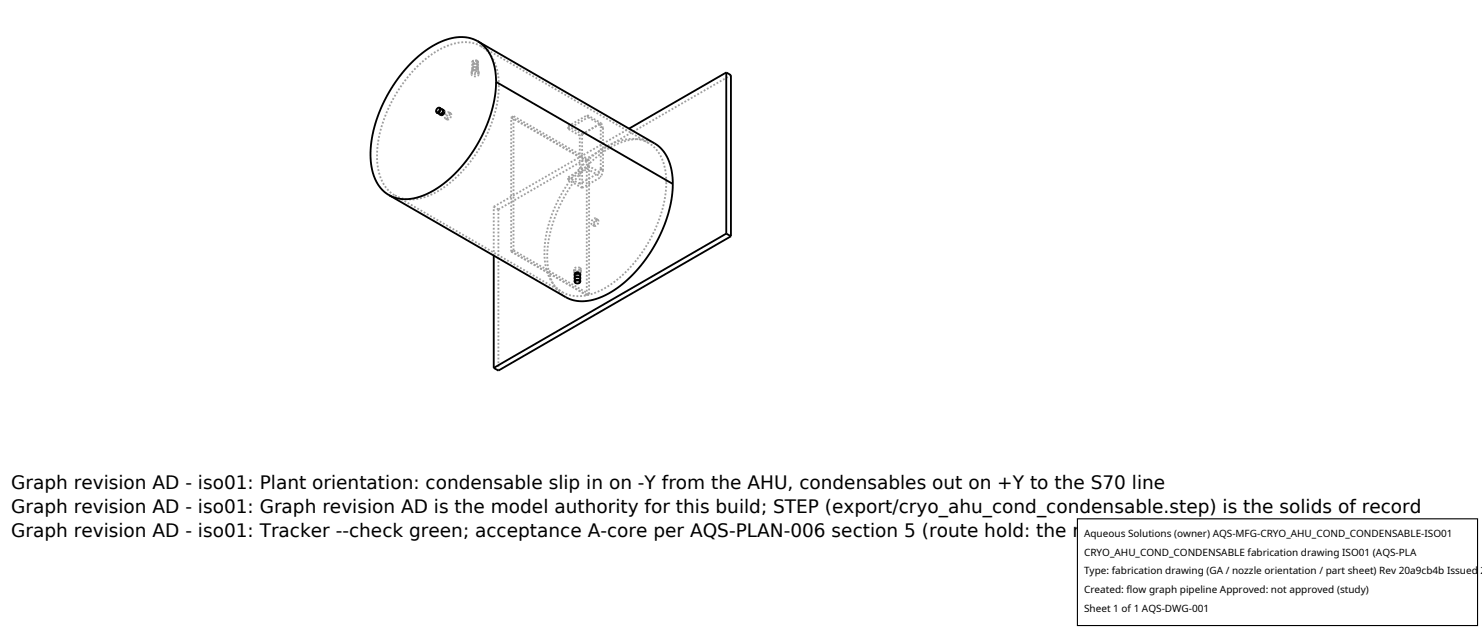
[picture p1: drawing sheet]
<svg xmlns="http://www.w3.org/2000/svg" width="212mm" height="90mm" viewBox="0 0 212 90" stroke-linecap="round" stroke-linejoin="round" font-family="sans-serif">
<g fill="none" stroke="#a0a0a0" stroke-width=".26" stroke-dasharray=".3 .3" stroke-linecap="butt">
<path d="M62.7 15.4l-.3 .2-.1 .4M62.8 15.4l-.2 .1-.2 .1v.3v.2M63.1 15.6l-.3 .3-.1 .4M63.2 15.7h-.2l-.2 .2-.1 .3 .1 .1M63.4 15.8h-.2l-.2 .2-.1 .2 .1 .2M63.6 16.9l-.1-.2 .1-.3 .3-.3h.2M63.6 16.9l.3 .2M63.9 17.1l.3-.2 .3-.5M64.1 16.1l.1 .2M64.1 16.1l.3 .1M64.2 16.3l-.2 .5-.4 .1M64.4 16.2h-.3l-.2 .3-.1 .3 .1 .3"/>
<path d="M64.5 16.4l-.1-.2M67.4 10.3l.3-.3 .5 .1M67.4 10.6l.3-.2h.5M67.4 10.3v.3M67.5 9.8l.2-.2h.4M67.5 9.4l.2-.3 .4 .1M67.5 8.9l.2-.2h.4M67.5 10l.3 .2 .3-.1 .2-.1M67.5 10v-.2M67.5 9.3l.2-.2 .4 .1M67.5 8.8l.2-.2 .4 .1M67.5 9.8v-.4"/>
<path d="M67.5 9.3v-.4M67.5 8.8v.1M68.1 9.6l.1 .2M68.1 9.2l.1 .1M68.1 8.7l.1 .2M68.1 8.7l.1 .1M68.1 9.8h-.4l-.2 .2M68.1 9.6l.2 .2M68.1 9.2l.2 .2M68.1 8.7l.2 .2M68.2 10.1l.2 .2M68.2 10.4l.2 .2"/>
<path d="M68.2 9.8l-.3 .2-.3-.1-.1-.1M68.2 9.3l-.3 .3-.3-.1-.1-.2M68.2 8.9l-.3 .2-.3-.1-.1-.1M68.2 8.8l-.1 .2h-.2h-.3l-.1-.2M68.2 9.8l.1-.4M68.2 9.3l.1-.4M68.2 8.8v.1M68.3 10l-.2-.2M68.3 10v-.2M68.3 9.8l-.2 .2h-.2h-.3l-.1-.2M68.3 9.4l-.2 .1-.2 .1-.3-.1-.1-.1M68.3 8.9l-.2 .2h-.2h-.3l-.1-.2"/>
<path d="M68.4 10.3l-.2 .2-.3 .1-.4-.1-.1-.2M68.4 10.6l-.2 .2-.3 .1-.4-.1-.1-.2M68.4 10.3v.3M68.7 6.6l-1.3-.5h-1.6l-1.6 .3-1.7 .8-1.8 1.3-1.6 1.5-1.4 1.7-1.3 2-1 2-.9 2.3-.5 2.2-.2 2 .2 1.8 .5 1.7 .8 1.3 1.1 .9M68.7 6.6l23.9 13.8M71.3 12.2l-.2-1.9-.5-1.5-.8-1.3-1.1-.9M73 16.8l.1-.1M73 16.8l10.8 6.2M73.1 16.7l10.8 6.3M73.1 16.7l.2-.1M81.1 18.4l2.9-1.6M81.1 18l2.8-1.6"/>
<path d="M81.1 18.4v-.4M81.1 18l2 1.2M82.8 19.4l-1.7-1M83.1 19.2v7.6M83.1 19.2l2.8-1.6M83.9 16.4l.1 .4M83.9 16.4l2 1.2M84 16.8l1.7 .9M85.7 17.7l.1 .4M85.7 17.7l-2.9 1.7M85.8 18.1l.3 .2M85.9 17.6l.2 .7"/>
<path d="M86.1 18.3v6M56.4 27.9l.9 .4 1.1 .2 1.2-.1 1.2-.3 1.2-.5 1.4-.8 1.1-.9 1.4-1.3 1.1-1.3 1-1.4 .9-1.5 .8-1.6 .7-1.7 .5-1.6 .2-1.7 .2-1.6M56.4 27.9l23.9 13.8M70.5 36.5v-7M70.5 29.5l19.3-11.1M71.2 29.9l-.7-.4M71.2 29.9l33.2-19.2M73 35.9l10.8 6.3M73 35.9v-19.1M73.1 35.9h-.1M73.1 35.9l10.8 6.2M73.1 35.9l.2-.1"/>
<path d="M73.3 35.8v-19.2M81.1 25.3l2.9-1.6M81.1 25.7l2.8-1.6M81.1 25.7v-.4M82 38.8l.1 .2 .4 .1 .3-.1 .2-.2M82 38.5l.1 .2h.4h.3l.2-.2M82 38.8v-.3M82.1 39.4l.3 .1 .5-.1M82.1 39.8l.4 .2 .4-.2M82.1 39.3l.1 .1 .2 .1 .3-.1 .1-.1M82.1 39.7l.1 .2 .2 .1 .3-.1 .1-.2M82.8 26.3v-6.9"/>
<path d="M82.8 26.3l-1.7-1M82.8 38.6l-.5-.1-.3 .3M82.8 38.3l-.5-.1-.3 .3M82.9 39.1l-.1 .2h-.3h-.3l-.1-.2M83 38.8l-.2-.2M83 38.5l-.2-.2M83 38.8v-.3M83.1 26.8l2.8-1.5M83.1 26.8l-2-1.1M83.8 23l-2 2.3-1.8 2.7-1.2 2.8-.8 2.9-.2 2.6 .1 1.2 .2 1.1 .4 1.1 .5 .8 .6 .7 .7 .5M83.9 24.1l2 1.2M84 23.7l1.7 .9"/>
<path d="M84 23.7l-.1 .4M84.1 22.8l-.2 .2M84.1 22.8l-10.8-6.2M84.5 32.1l-.1-.2 .1-.4 .3-.3h.2M84.9 32.3l.4-.2 .2-.5M84.9 32.3l-.4-.2M85 31.2l.2 .2M85.2 31.4l-.3 .5-.4 .2M85.4 31.4h-.3l-.2 .3-.1 .3 .1 .3M85.4 31.4l-.4-.2M85.5 31.6l-.1-.2M85.7 24.6l-2.9 1.7"/>
<path d="M85.8 24.1l-.1 .5M85.8 24.1l.3 .2M85.8 24.1v-6M86.1 24.3l-.2 1M92.6 20.4l-.9-.4-.9-.2-1.2 .1-1.1 .2-1.1 .4-1.2 .7-1.2 .8-1.1 1M95.2 26l-.2-1.8-.5-1.7-.8-1.2-1.1-.9M71.2 52.9v-23M80.3 41.7l.7 .3 .9 .2 .8 .1 1.1-.1M80.8 42.4l-1.1-.9-.8-1.3-.6-1.6-.1-2 .1-2.2 .6-2.2 .8-2.3 1.1-2.1 1.3-2.1 1.6-1.8 1.7-1.6 1.7-1.2 1.8-.8 1.7-.4 1.5 .1 1.4 .5M82.1 40.2l.1 .1 .3 .1 .2-.1 .1-.1M82.1 40.3l.4 .1 .3-.1M83.8 42.2v-19.2"/>
<path d="M83.9 42.1l2-.7 2-1.3 1.9-1.7 1.9-2.3 1.5-2.5 1-2.5 .7-2.6 .3-2.5M84.1 42l-.2 .1M84.1 42v-19.2M84.1 42l-10.8-6.2"/>
</g>
<g fill="none" stroke="#000" stroke-width=".26">
<path d="M62.3 16l.1 .1M62.7 15.4h.1M62.7 15.4l.2 .2-.1 .2-.2 .3-.2-.1M62.7 15.4l.1 .1-.1 .3-.1 .2h-.2M62.7 15.4h-.2l-.1 .2-.1 .3 .1 .1M62.7 16.3h.1M62.8 15.4l.4 .3 .1 .1M62.8 15.4l.1 .2-.1 .3-.2 .2h-.2M63.1 15.6h.1M63.2 15.6l.3 .2-.1 .4-.3 .3-.3-.2M63.2 15.6l.1 .2M63.3 15.8l-.1 .3-.3 .2-.5-.2"/>
<path d="M63.3 15.8l-.2 .4-.3 .1M68.2 5.9l25.7 14.8 .9 1 .7 1.2 .4 1.6 .2 1.8M68.2 5.9l1.1 .9 .9 1.3 .5 1.7 .2 1.9M68.2 5.9l-1.3-.5-1.6-.1-1.6 .4-1.7 .8-1.8 1.1-1.6 1.6-1.7 1.9-1.3 2-1.1 2.2-.9 2.2-.5 2.2-.2 2.2 .2 2 .5 1.6 .8 1.4 1.1 1M70.9 11.7l-.1 1.6-.3 1.6-.5 1.8-.7 1.6-.8 1.7-1 1.7-1 1.4-1.2 1.4-1.2 1.2-1.3 .9-1.4 .9-1.3 .5-1.3 .4h-1.2l-1-.1-1.1-.4M70.9 11.7l25.2 14.6M103.7 10.3l-13.9 8.1M103.7 10.3v23.1M103.7 10.3l.7 .4v23M70.5 36.5v16M82.1 39.3v-.3l.4-.1 .3 .1 .1 .3M82.1 39.3l.1-.2h.2h.4l.1 .2"/>
<path d="M82.1 39.3v.1M82.1 39.7v-.5l.4-.1 .3 .1 .1 .5M82.1 39.7l.1-.1 .3-.1 .3 .1 .1 .1M82.1 39.7v.1M82.9 39.3v.1M82.9 39.7v.1M96.1 26.3l-.3 2.7-.8 2.8-1.3 3-1.8 2.6-2 2.2-2.2 1.8-2.2 1.2-1 .3-1.1 .1-1.3-.1-1.2-.4-25.4-14.6M103.7 33.4l.7 .3M103.7 33.4l-33.2 19.1M104.4 33.7l-33.2 19.2-.7-.4M82.1 40.2v-.5l.4-.2 .3 .2 .1 .5M82.1 40.2l.1-.2h.3h.3l.1 .2"/>
<path d="M82.1 40.2v.1M82.1 40.3l.1-.2 .2-.1h.4v.3M82.1 40.3l.1-.2 .3-.1 .2 .1 .1 .2M82.1 40.3l.3 .2 .3-.1 .1-.1M82.9 40.2l-.1 .1"/>
</g>
<path d="M153.9 74.1h57.1v15.2h-57.1z" fill="#fff" stroke="#000" stroke-width=".16"/>
<g font-size="2.6">
<text x="1.6" y="69.8">Graph revision AD - iso01: Plant orientation: condensable slip in on -Y from the AHU, condensables out on +Y to the S70 line</text>
<text x="1.6" y="73.3">Graph revision AD - iso01: Graph revision AD is the model authority for this build; STEP (export/cryo_ahu_cond_condensable.step) is the solids of record</text>
<text x="1.6" y="76.7">Graph revision AD - iso01: Tracker --check green; acceptance A-core per AQS-PLAN-006 section 5 (route hold: the node class is blank)</text>
</g>
<g font-size="1.4">
<text x="154.8" y="76.6">Aqueous Solutions (owner) AQS-MFG-CRYO_AHU_COND_CONDENSABLE-ISO01</text>
<text x="154.8" y="79.3">CRYO_AHU_COND_CONDENSABLE fabrication drawing ISO01 (AQS-PLA</text>
<text x="154.8" y="82">Type: fabrication drawing (GA / nozzle orientation / part sheet) Rev 20a9cb4b Issued 2</text>
<text x="154.8" y="84.7">Created: flow graph pipeline Approved: not approved (study)</text>
<text x="154.8" y="87.4">Sheet 1 of 1 AQS-DWG-001</text>
</g>
</svg>
